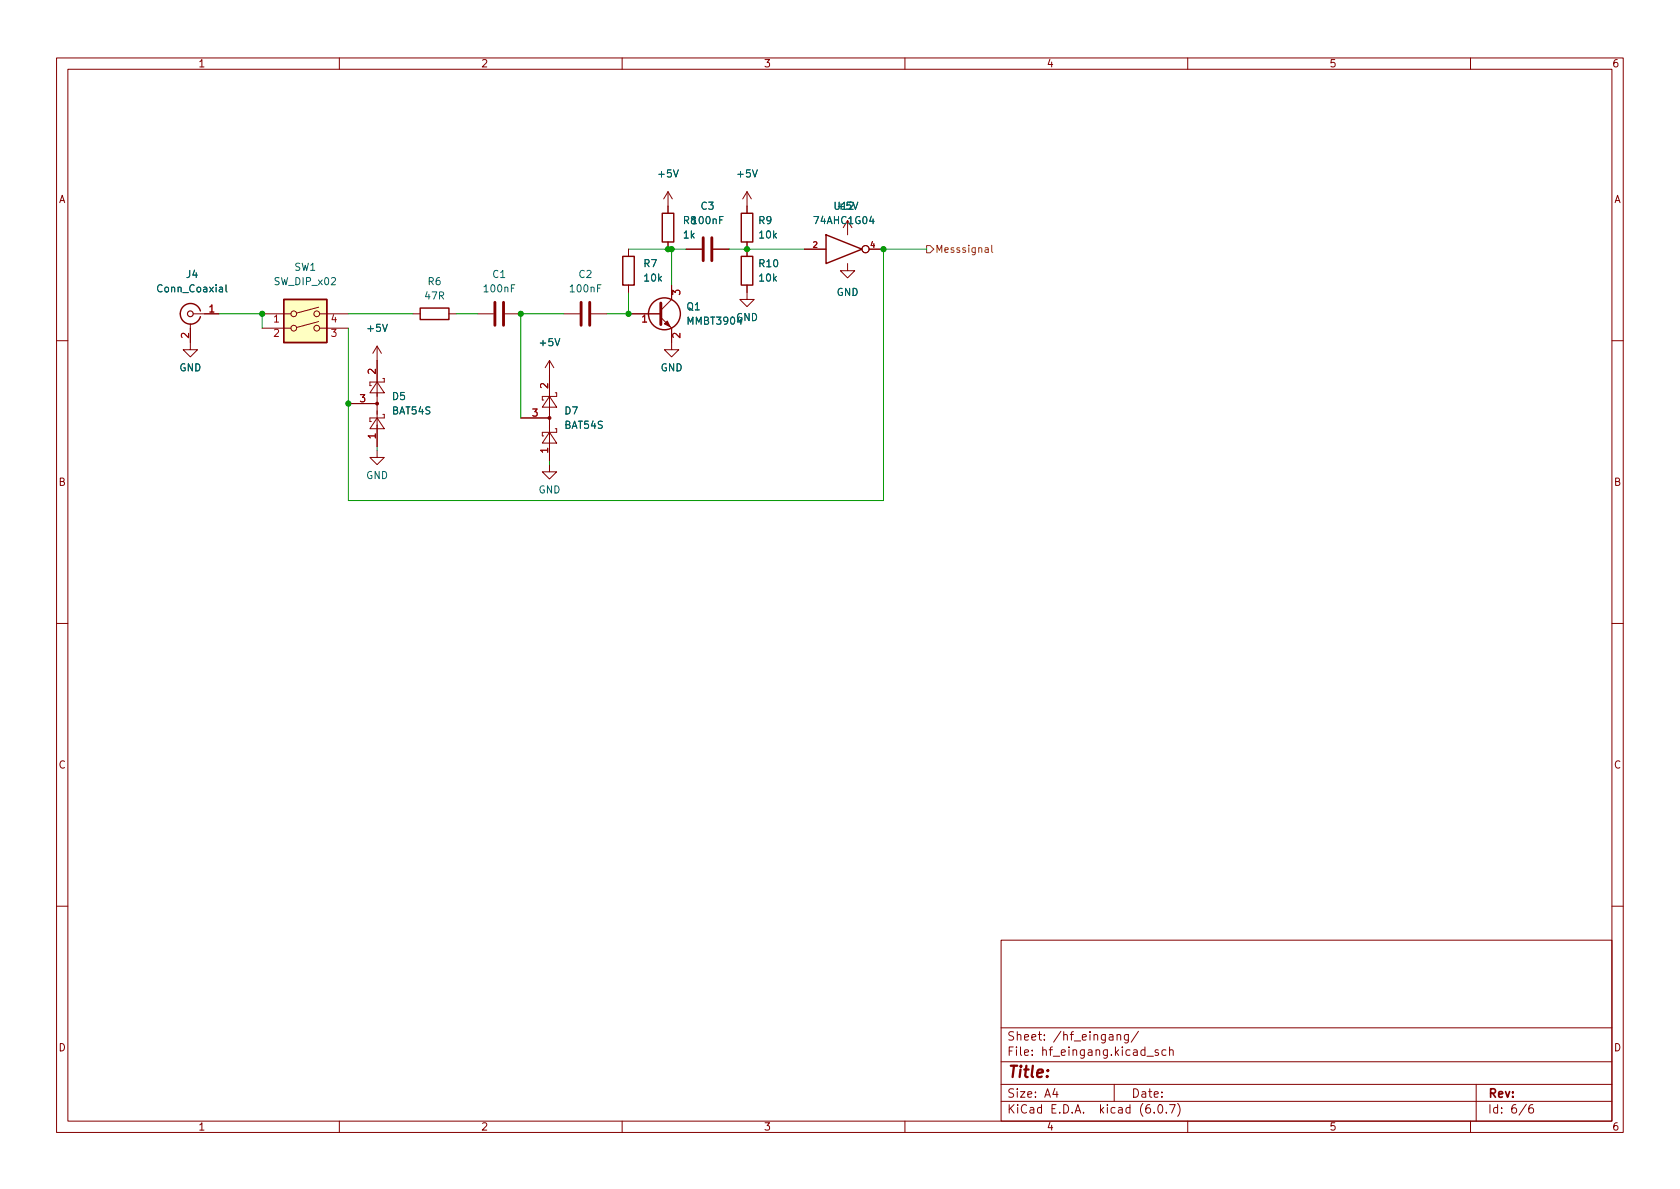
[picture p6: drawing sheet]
<svg xmlns="http://www.w3.org/2000/svg" width="297mm" height="210mm" viewBox="0 0 297 210" stroke-linecap="round" stroke-linejoin="round" font-family="sans-serif">
<g fill="none" stroke="#840000" stroke-width=".18">
<path d="M10 10.2h277v190.1h-277zM12 12.2h273v186.1h-273zM60 10.2v2M110 10.2v2M160 10.2v2M210 10.2v2M260 10.2v2M118.1 33.9v3.8M118.1 33.9l-.8 1.3M118.1 33.9l.8 1.3M132.1 33.9v3.8M132.1 33.9l-.8 1.3"/>
<path d="M132.1 33.9l.7 1.3M149.9 39v2.5M33.7 57.3v4.5h1.2l-1.2 1.3-1.3-1.3h1.3M34.2 55.5h4.5M46.4 55.5h5M46.4 58h5M56.3 56.9l-3.8 1M56.3 54.3l-3.8 1.1M56.5 55.5h5.1M56.5 58h5.1M73 55.5h1.3M79.4 55.5h1.2"/>
<path d="M84.5 55.5h2.7M89.3 55.5h2.8M99.7 55.5h2.8M104.5 55.5h2.8M111.1 55.5h5.7M111.1 44.1v1.2M111.1 50.4v1.3M116.8 56.1l1.9 1.9v3.8h1.3l-1.3 1.3-1.2-1.3h1.2M118.1 42.8v1.3M118.7 50.4v2.6l-1.9 1.9M121.3 44.1h2.8M126.1 44.1h2.8"/>
<path d="M132.1 50.4v2.6h1.2l-1.2 1.2-1.3-1.2h1.3M132.1 42.8v2.5M142.2 44.1h3.8M149.9 46.6v1.3h1.2l-1.2 1.2-1.3-1.2h1.3M153.7 44.1h2.5M10 60.2h2M61.6 71.4h5.1M66.7 73.9l1.2 1.9h-2.5zM66.7 67.6l1.2 1.9h-2.5zM66.7 79.6v1.3h1.2l-1.2 1.3-1.3-1.3h1.3M66.7 61.2v17.8M66.7 61.2l-.8 1.3"/>
<path d="M66.7 61.2l.7 1.3M67.7 73.3h.2v.6h-2.5v.6h.3M67.7 66.9h.2v.7h-2.5v.6h.3M92.1 73.9h5.1M97.2 76.4l1.2 2h-2.5zM97.2 70.1l1.2 1.9h-2.5zM97.2 63.7v17.8M97.2 63.7l-.8 1.3M97.2 63.7l.7 1.3M98.2 75.8h.2v.6h-2.5v.7h.2M98.2 69.5h.2v.6h-2.5v.6h.2M285 60.2h2"/>
<path d="M97.2 82.2v1.2h1.2l-1.2 1.3-1.3-1.3h1.3M10 110.2h2M285 110.2h2M10 160.2h2M177 166.3h108v32h-108zM285 160.2h2M60 198.3v2M110 198.3v2M160 198.3v2M177 194.8h108M177 191.8h108M177 187.8h108"/>
<path d="M177 181.8h108M186.5 192.5l-.4 1h1M186.9 193v1M197 191.8v3M197.5 183.1l.2-.2 .4 .1v.9M197.5 182.9v1M199.5 182.9v1.2l-.3 .3h-.3M199.5 183l-.4-.1-.3 .3v.4l.1 .3h.6M201.3 182.4l-1.3 1.9M202.8 186.8h1.1M204.1 196.7v.1M204.8 185.7l-.4-.1-.2 .2 .1 .3 .5 .1v.4h-.6"/>
<path d="M204.9 195.4l.2-.1a.81 .81 0 0 1 .6 .7 .81 .81 0 0 1-.3 .8h-.2a.81 .81 0 0 1-.6-.6 .81 .81 0 0 1 .3-.8zM206.1 185.7l-.4-.1-.3 .3v.4l.2 .3h.5M206.2 196.7v.1M206.8 195.3h1l-.7 1.5M206.8 185.8l.2-.2 .4 .1v.9M206.8 185.1v1.5M208.2 195.1a1.72 1.72 0 0 1 0 2.3M210 198.3v2M260 198.3v2M261 191.8v6.5M269.9 195.3l-1.3 1.9M271 195.3a.6 .6 0 0 0-.7 .7v.5l.1 .3h.5l.2-.1 .1-.5-.2-.2-.4-.1-.3 .3"/>
<circle cx="51.9" cy="55.5" r=".51"/>
<circle cx="51.9" cy="58" r=".51"/>
<circle cx="56" cy="58" r=".51"/>
<circle cx="56" cy="55.5" r=".51"/>
<circle cx="153" cy="44.1" r=".63"/>
</g>
<path d="M87.5 53.5v4M89 53.5v4M102.7 53.5v4M104.3 53.5v4M116.8 53.6v3.8M124.3 42v4.1M125.9 42v4.1" fill="none" stroke="#840000" stroke-width=".51"/>
<g fill="#840000" stroke="#840000" stroke-width=".18">
<path d="M117.5 57.3l.5-.5 .5 1z"/>
<circle cx="97.2" cy="73.9" r=".25"/>
<circle cx="66.7" cy="71.4" r=".25"/>
</g>
<g fill="none" stroke="#840000" stroke-width=".25">
<path d="M117.1 37.7h2v5.1h-2zM131.1 37.7h2v5.1h-2zM35.4 55a1.81 1.81 0 0 0-2.8-1 1.81 1.81 0 0 0 0 3 1.81 1.81 0 0 0 2.8-1M50.2 53h7.6v7.6h-7.6zM74.3 54.5h5.1v2h-5.1zM110.1 45.3h2v5.1h-2zM131.1 45.3h2v5.1h-2zM146 41.5l6.4 2.6-6.4 2.5z"/>
<circle cx="117.5" cy="55.5" r="2.82"/>
</g>
<circle cx="33.7" cy="55.5" r=".51" fill="none" stroke="#840000" stroke-width=".2"/>
<path d="M40 50.4v1l.1 .2" fill="none" stroke="#006464" stroke-width=".18"/>
<path d="M50.2 53h7.6v7.6h-7.6z" fill="#ffffc2" stroke="#ffffc2" stroke-width=".18"/>
<path d="M163.8 43.4h.7l.6 .7-.6 .6h-.7zM174.2 43.9h.5v.7M174.7 44.1l-.4 .1-.2 .1 .2 .3h.4M175.3 43.4v1.1l.2 .1" fill="none" stroke="#725600" stroke-width=".18"/>
<path d="M38.7 55.5h7.7v2.5M61.6 55.5h11.4M80.6 55.5h3.9M99.7 55.5h-7.6v18.4M111.1 51.7v3.8h-3.8M111.1 44.1h10.2M118.7 44.1v6.3M128.9 44.1h13.3M163.8 44.1h-7.6v44.4h-94.6v-30.5M66.7 79v.6M97.2 81.5v.7" fill="none" stroke="#009600" stroke-width=".18"/>
<g fill="#009600" stroke="#009600" stroke-width=".18">
<circle cx="46.4" cy="55.5" r=".46"/>
<circle cx="111.1" cy="55.5" r=".46"/>
<circle cx="61.6" cy="71.4" r=".46"/>
<circle cx="92.1" cy="55.5" r=".46"/>
<circle cx="156.2" cy="44.1" r=".46"/>
<circle cx="118.1" cy="44.1" r=".46"/>
<circle cx="118.7" cy="44.1" r=".46"/>
<circle cx="132.1" cy="44.1" r=".46"/>
</g>
<text font-size="2.8" fill="#840000" x="178" y="190.6">Title:</text>
<g font-size="2.1" fill="#840000">
<text x="178" y="184">Sheet: /hf_eingang/</text>
<text x="178" y="186.7">File: hf_eingang.kicad_sch</text>
<text x="178" y="196.9">KiCad E.D.A. kicad (6.0.7)</text>
<text x="178" y="194.1">Size: A4</text>
<text x="200" y="194.1">Date:</text>
<text x="263" y="194.1">Rev:</text>
<text x="263" y="196.9">Id: 6/6</text>
</g>
<g font-size="1.8" fill="#840000">
<text x="35" y="11.9">1</text>
<text x="85" y="11.9">2</text>
<text x="135" y="11.9">3</text>
<text x="185" y="11.9">4</text>
<text x="235" y="11.9">5</text>
<text x="285" y="11.9">6</text>
<text x="10.3" y="35.9">A</text>
<text x="285.3" y="35.9">A</text>
<text x="10.3" y="85.9">B</text>
<text x="285.3" y="85.9">B</text>
<text x="10.3" y="135.9">C</text>
<text x="285.3" y="135.9">C</text>
<text x="10.3" y="185.9">D</text>
<text x="285.3" y="185.9">D</text>
<text x="35" y="199.9">1</text>
<text x="85" y="199.9">2</text>
<text x="135" y="199.9">3</text>
<text x="185" y="199.9">4</text>
<text x="235" y="199.9">5</text>
<text x="285" y="199.9">6</text>
</g>
<g font-size="1.8" fill="#006464">
<text x="116.5" y="31.4">+5V</text>
<text x="130.5" y="31.4">+5V</text>
<text x="120.8" y="39.6">R8100nF</text>
<text x="124" y="37.1">C3</text>
<text x="134.2" y="39.6">R9</text>
<text x="144.2" y="39.6">74AHC1G04</text>
<text x="147.6" y="37.1">U12</text>
<text x="148.3" y="37.1">+5V</text>
<text x="52.1" y="47.9">SW1</text>
<text x="113.9" y="47.2">R7</text>
<text x="120.9" y="42.2">1k</text>
<text x="134.3" y="47.2">R10</text>
<text x="134.3" y="42.2">10k</text>
<text x="28.1" y="51.7">Conn_Coaxial</text>
<text x="33" y="49.1">J4</text>
<text x="48.6" y="50.4">SW_DIP_x02</text>
<text x="75.2" y="53">47R</text>
<text x="75.7" y="50.4">R6</text>
<text x="85.7" y="51.7">100nF</text>
<text x="87.1" y="49.1">C1</text>
<text x="100.9" y="51.7">100nF</text>
<text x="102.4" y="49.1">C2</text>
<text x="114" y="49.8">10k</text>
<text x="134.3" y="49.8">10k</text>
<text x="147.9" y="52.3">GND</text>
<text x="65.1" y="58.7">+5V</text>
<text x="121.5" y="54.9">Q1</text>
<text x="121.7" y="57.4">MMBT3904</text>
<text x="130.1" y="56.8">GND</text>
<text x="31.7" y="65.7">GND</text>
<text x="95.6" y="61.2">+5V</text>
<text x="116.8" y="65.7">GND</text>
<text x="69.4" y="70.7">D5</text>
<text x="69.4" y="73.3">BAT54S</text>
<text x="99.9" y="75.8">BAT54S</text>
<text x="99.9" y="73.3">D7</text>
<text x="64.7" y="84.7">GND</text>
<text x="95.2" y="87.2">GND</text>
</g>
<text font-size="1.8" fill="#725600" x="165.3" y="44.7">Messsignal</text>
<g font-size="1.8" fill="#a90000">
<text x="120.3" y="52.2" transform="rotate(-90 120.3 52.2)">3</text>
<text x="33.4" y="59.8" transform="rotate(-90 33.4 59.8)">2</text>
<text x="37" y="55.2">1</text>
<text x="48.4" y="57">1</text>
<text x="48.4" y="59.6">2</text>
<text x="58.6" y="59.6">3</text>
<text x="58.6" y="57">4</text>
<text x="113.5" y="57">1</text>
<text x="120.3" y="59.8" transform="rotate(-90 120.3 59.8)">2</text>
<text x="63.6" y="71.1">3</text>
<text x="66.4" y="66.1" transform="rotate(-90 66.4 66.1)">2</text>
<text x="96.9" y="68.7" transform="rotate(-90 96.9 68.7)">2</text>
<text x="66.4" y="77.6" transform="rotate(-90 66.4 77.6)">1</text>
<text x="94.1" y="73.7">3</text>
<text x="96.9" y="80.1" transform="rotate(-90 96.9 80.1)">1</text>
</g>
<g font-size="1.4" fill="#a90000">
<text x="143.8" y="43.8">2</text>
<text x="153.9" y="43.8">4</text>
</g>
</svg>
